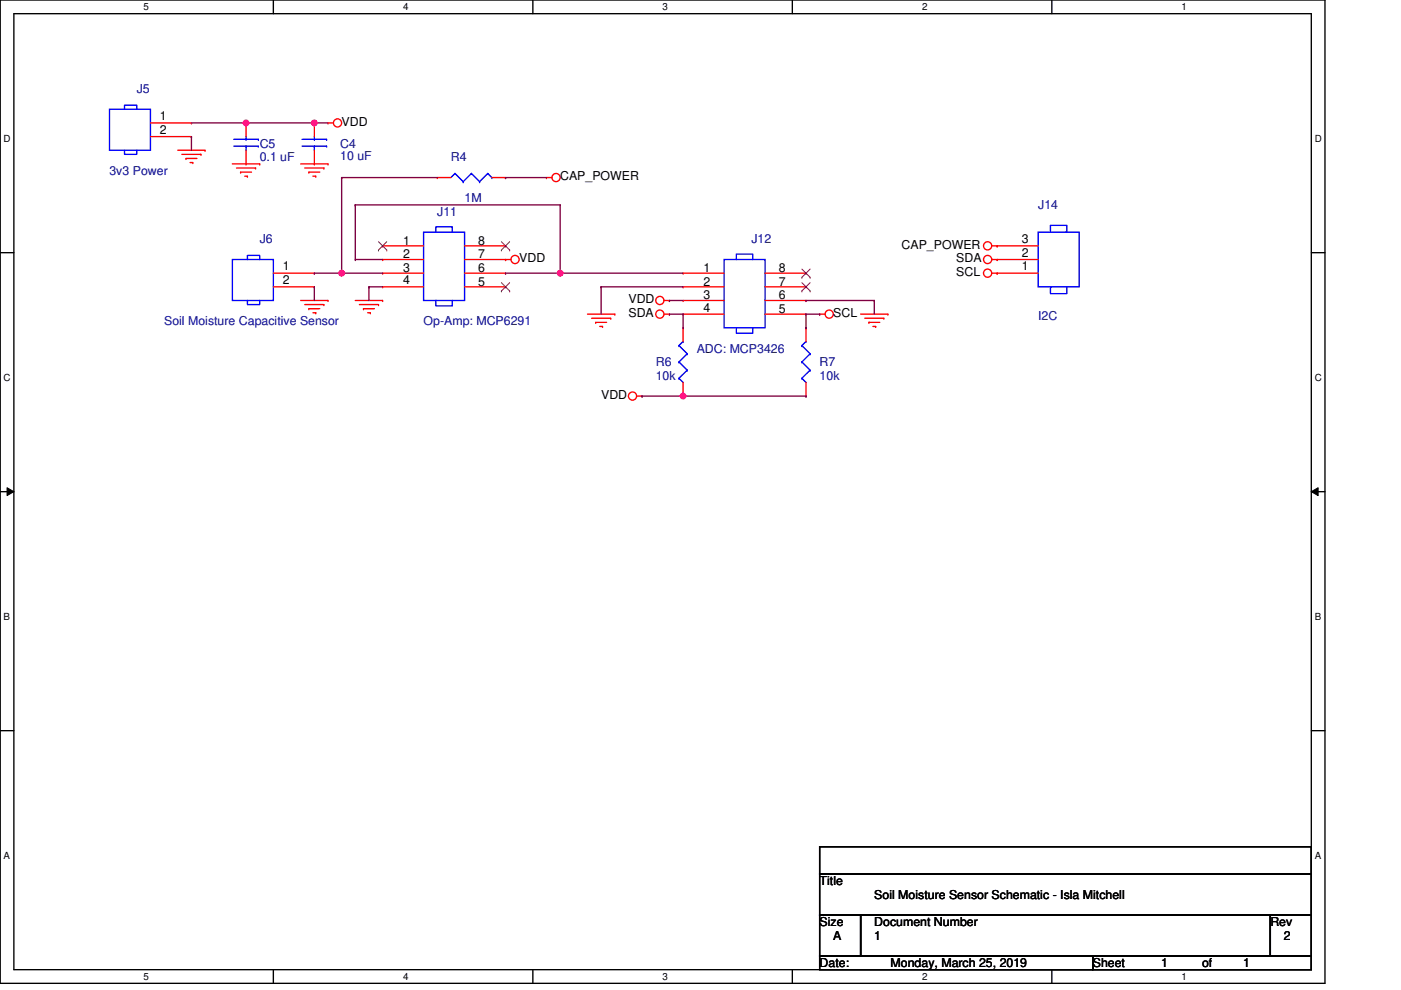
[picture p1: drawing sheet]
<svg xmlns="http://www.w3.org/2000/svg" width="297mm" height="210mm" viewBox="0 0 297 210" stroke-linecap="round" stroke-linejoin="round" font-family="sans-serif">
<path d="M0 0h280.9v208.5h-280.9zM2.9 2.9h275.1v202.7h-275.1z" fill="none" stroke="#000" stroke-width=".29"/>
<g fill="#fff">
<path d="M30.4 .3h1.2v2.3h-1.2z"/>
<path d="M30.4 205.9h1.2v2.3h-1.2z"/>
</g>
<path d="M58 0v2.9M58 205.6v2.9" fill="none" stroke="#000" stroke-width=".29"/>
<g fill="#fff">
<path d="M85.5 .3h1.1v2.3h-1.1z"/>
<path d="M85.5 205.9h1.1v2.3h-1.1z"/>
</g>
<path d="M113 0v2.9M113 205.6v2.9" fill="none" stroke="#000" stroke-width=".29"/>
<g fill="#fff">
<path d="M140.5 .3h1.1v2.3h-1.1z"/>
<path d="M140.5 205.9h1.1v2.3h-1.1z"/>
</g>
<path d="M168 0v2.9M168 205.6v2.9" fill="none" stroke="#000" stroke-width=".29"/>
<g fill="#fff">
<path d="M195.5 .3h1.2v2.3h-1.2z"/>
<path d="M195.5 205.9h1.2v2.3h-1.2z"/>
</g>
<path d="M223 0v2.9M223 205.6v2.9" fill="none" stroke="#000" stroke-width=".29"/>
<g fill="#fff">
<path d="M250.5 .3h1.2v2.3h-1.2z"/>
<path d="M250.5 205.9h1.2v2.3h-1.2z"/>
<path d="M.8 28.2h1.5v2.4h-1.5z"/>
<path d="M278.7 28.2h1.5v2.4h-1.5z"/>
<path d="M.8 78.9h1.5v2.3h-1.5z"/>
<path d="M278.7 78.9h1.5v2.3h-1.5z"/>
</g>
<path d="M0 53.6h2.9M278 53.6h2.9" fill="none" stroke="#000" stroke-width=".29"/>
<g fill="#fff">
<path d="M.8 129.6h1.4v2.3h-1.4z"/>
<path d="M278.7 129.6h1.4v2.3h-1.4z"/>
</g>
<path d="M0 104.2h2.9M278 104.2h2.9" fill="none" stroke="#000" stroke-width=".29"/>
<path d="M1.5 103.4l1.4 .8-1.4 .9zM278 104.2l1.5-.8v1.7z" fill="#000"/>
<path d="M1.5 103.4l1.4 .8-1.4 .9zM278 104.2l1.5-.8v1.7z" fill="none" stroke="#000" stroke-width=".21"/>
<g fill="#fff">
<path d="M.8 180.3h1.4v2.3h-1.4z"/>
<path d="M278.7 180.3h1.4v2.3h-1.4z"/>
</g>
<path d="M0 154.9h2.9M278 154.9h2.9M173.8 179.5h104.2v5.8h-104.2zM173.8 194h8.7v8.7h-8.7zM173.8 185.3h104.2v8.7h-104.2zM182.5 194h86.8v8.7h-86.8zM269.3 194h8.7v8.7h-8.7zM173.8 202.7h57.9v2.9h-57.9zM231.7 202.7h46.3v2.9h-46.3z" fill="none" stroke="#000" stroke-width=".29"/>
<g fill="none" stroke="#f00" stroke-width=".29">
<path d="M31.9 26.1h8.7M31.9 29h8.7M37.7 31.9h5.8M38.6 32.7h4M39.4 33.6h.1M39.4 33.6h2.3M40.3 34.5h.6M40.6 26.1h.1M40.6 29h.1M40.9 34.5h.1M42.6 32.7h.1M43.5 31.9h.1"/>
<path d="M49.3 34.8h5.8M50.1 35.6h4.1M51 36.5h.1M51 36.5h2.3M51.9 37.4h.6M52.2 26.1h.1M52.2 34.8h.1M52.2 26.1v2.9M52.2 31.9v2.9M52.5 37.4h.1M54.2 35.6h.1M55.1 34.8h.1"/>
<path d="M63.7 34.8h5.8M64.6 35.6h4.1M65.5 36.5h.1M65.5 36.5h2.3M66.4 37.4h.5M66.6 26.1h.1M66.6 34.8h.1M66.6 26.1v2.9M66.6 31.9v2.9M66.9 37.4h.1M68.7 35.6h.1M69.5 26.1h.1"/>
<path d="M69.5 34.8h.1M69.5 26.1h1.2M92.7 37.6h.1M92.7 37.6h2.9M104.3 37.6h2.9M107.2 37.6h.1M115.9 37.6h1.1M115.9 37.6h.1M58 57.9h8.6M66.6 57.9h.1M81.1 55h.1M81.1 52.1h.1"/>
<path d="M81.1 57.9h.1M81.1 55h8.7M81.1 52.1h8.7M81.1 57.9h8.7M98.5 55h9.8M98.5 52.1h8.7M98.5 57.9h8.7M107.2 55h.1M107.2 57.9h.1M107.2 52.1h.1M144.8 57.9h.1M144.8 57.9h8.7"/>
<path d="M162.2 57.9h8.7M170.9 57.9h.1M211.4 52.1h.1M211.4 57.9h.1M211.4 55h.1M220.1 55h-9.8M220.1 52.1h-9.8M220.1 57.9h-9.8M58 60.8h8.6M63.7 63.7h5.8M64.6 64.6h4.1M65.5 65.4h.1"/>
<path d="M65.5 65.4h2.3M66.4 66.3h.5M66.6 60.8h.1M66.9 66.3h.1M68.7 64.6h.1M69.5 63.7h.1M75.3 63.7h5.8M76.2 64.6h4.1M77.1 65.4h.1M77.1 65.4h2.3M77.9 66.3h.6M78.5 66.3h.1"/>
<path d="M80.3 64.6h.1M81.1 63.7h.1M81.1 60.8h.1M81.1 60.8h8.7M98.5 60.8h8.7M107.2 60.8h.1M124.6 66.6h5.7M125.4 67.5h4.1M126.3 68.3h2.3M126.3 68.3h.1M127.2 69.2h.5M127.7 69.2h.1"/>
<path d="M129.5 67.5h.1M130.3 66.6h.1M140.8 63.7h1.1M140.8 66.6h1.1M141.9 63.7h.1M141.9 66.6h.1M144.8 60.8h.1M144.8 66.6h.1M144.8 63.7h.1M144.8 69.5h.1M144.8 69.5v2.9M144.8 63.7h8.7"/>
<path d="M144.8 66.6h8.7M144.8 60.8h8.7M162.2 63.7h8.7M162.2 66.6h8.7M162.2 60.8h8.7M170.9 63.7h.1M170.9 66.6h.1M170.9 60.8h.1M170.9 69.5h.1M170.9 69.5v2.9M173.8 66.6h1.1M173.8 66.6h.1"/>
<path d="M182.5 66.6h5.8M183.3 67.5h4.1M184.2 68.3h2.3M184.2 68.3h.1M185.1 69.2h.6M185.7 69.2h.1M187.4 67.5h.1M188.3 66.6h.1M135 84h1.1M136.1 84h.1M144.8 84h.1M144.8 81.1v2.9"/>
<path d="M170.9 84h.1M170.9 81.1v2.9"/>
<circle cx="71.6" cy="26.1" r=".87"/>
<circle cx="117.9" cy="37.6" r=".87"/>
<circle cx="109.2" cy="55" r=".87"/>
<circle cx="209.4" cy="57.9" r=".87"/>
<circle cx="209.4" cy="55" r=".87"/>
<circle cx="209.4" cy="52.1" r=".87"/>
<circle cx="139.9" cy="63.7" r=".87"/>
<circle cx="139.9" cy="66.6" r=".87"/>
<circle cx="175.8" cy="66.6" r=".87"/>
<circle cx="134.1" cy="84" r=".87"/>
</g>
<g fill="none" stroke="#00f" stroke-width=".29">
<path d="M23.2 23.2h8.7v8.7h-8.7zM26.4 23.2v-.9h2.6v.9M26.4 31.9v.8h2.6v-.8M49.6 31h5.2M49.6 29.5h5.2M52.2 29.5h.1M52.2 31h.1M52.2 29v.5M52.2 31v.9M54.8 31h.1M54.8 29.5h.1M64 31h5.2"/>
<path d="M64 29.5h5.2M66.6 29.5h.1M66.6 31h.1M66.6 29v.5M66.6 31v.9M69.2 31h.1M69.2 29.5h.1M96.5 36.8h.1M96.5 36.8l-.9 .8M96.5 36.8l1.7 1.7M98.2 38.5h.1M99.9 36.8h.1"/>
<path d="M99.9 36.8l-1.7 1.7M99.9 36.8l1.8 1.7M101.7 38.5h.1M103.4 36.8l.9 .8M103.4 36.8h.1M103.4 36.8l-1.7 1.7M104.3 37.6h.1M49.3 55h8.7v8.7h-8.7zM52.5 55v-.8h2.6v.8M89.8 49.2h8.7v14.5h-8.7zM92.4 49.2v-1.1h3.5v1.1M153.5 55h8.7v14.5h-8.7z"/>
<path d="M156.1 55v-1.1h3.5v1.1M220.1 49.2h8.7v11.6h-8.7zM222.7 49.2v-1.4h3.5v1.4h-.3M52.5 63.7v.9h2.6v-.9M92.4 63.7v1.2h3.5v-1.2M144 76.7l1.7 1.8M144 73.3l1.7 1.7M144 76.7h.1M144 73.3h.1M144.8 72.4h.1M144.8 72.4l-.8 .9M145.7 78.5h.1"/>
<path d="M145.7 75h.1M145.7 78.5l-1.7 1.7M145.7 75l-1.7 1.7M156.1 69.5v1.2h3.5v-1.2M170 76.7h.1M170 73.3h.1M170 76.7l1.8 1.8M170 73.3l1.8 1.7M170.9 72.4h.1M170.9 72.4l-.9 .9M171.8 78.5h.1M171.8 75h.1"/>
<path d="M171.8 78.5l-1.8 1.7M171.8 75l-1.8 1.7M223 60.8h-.3v1.5h3.5v-1.5M144 80.2l.8 .9M144 80.2h.1M170 80.2l.9 .9M170 80.2h.1"/>
</g>
<g fill="none" stroke="#7f4000" stroke-width=".21">
<path d="M80.2 53h.1M80.3 51.3l1.7 1.7M82 51.3l-1.8 1.7M82 53h.1M106.3 53h.1M106.3 51.3l1.8 1.7M106.3 59.9l1.8 1.8M108.1 51.3l-1.8 1.7M108.1 59.9l-1.8 1.8M108.1 53h.1M170 58.8h.1M170 57l1.8 1.8"/>
<path d="M170 59.9l1.8 1.8M171.8 57l-1.8 1.8M171.8 59.9l-1.8 1.8M171.8 58.8h.1M106.3 61.7h.1M108.1 61.7h.1M170 61.7h.1M171.8 61.7h.1"/>
</g>
<g fill="none" stroke="#7f0040" stroke-width=".29">
<path d="M40.6 29h.1M40.6 26.1h11.6M40.6 29v2.9M52.2 26.1h.1M75.3 55h.1M75.3 43.4h.1M75.3 55h5.8M75.3 43.4v11.6M75.3 43.4h43.5M107.2 57.9h.1M118.8 43.4h.1M118.8 57.9h.1"/>
<path d="M118.8 43.4v14.5M144.8 57.9h-37.6M66.6 60.8h.1M66.6 60.8v2.9"/>
</g>
<circle cx="118.8" cy="57.9" r=".58" fill="#f0f"/>
<circle cx="118.8" cy="57.9" r=".58" fill="none" stroke="#f0f" stroke-width=".29"/>
<path d="M72.4 37.6h.1M72.4 37.6v20.3M72.4 37.6h20.3M66.6 57.9h.1M66.6 57.9h14.5M72.4 57.9h.1M78.2 60.8h.1M78.2 60.8v2.9M78.2 60.8h2.9" fill="none" stroke="#7f0040" stroke-width=".29"/>
<circle cx="72.4" cy="57.9" r=".58" fill="#f0f"/>
<circle cx="72.4" cy="57.9" r=".58" fill="none" stroke="#f0f" stroke-width=".29"/>
<g fill="none" stroke="#7f0040" stroke-width=".29">
<path d="M66.6 26.1h.1M66.6 26.1h2.9M107.2 37.6h.1M107.2 37.6h8.7M127.5 60.8h17.3M127.5 60.8h.1M127.5 60.8v5.8M141.9 63.7h2.9M141.9 66.6h2.9v2.9M141.9 66.6h.1M141.9 63.7h.1M144.8 69.5h.1"/>
<path d="M170.9 63.7h.1M170.9 69.5h.1M170.9 63.7h14.5M173.8 66.6h.1M173.8 66.6h-2.9v2.9M185.4 63.7h.1M185.4 63.7v2.9M136.1 84h.1M136.1 84h34.8M170.9 84h.1"/>
</g>
<circle cx="144.8" cy="84" r=".58" fill="#f0f"/>
<circle cx="144.8" cy="84" r=".58" fill="none" stroke="#f0f" stroke-width=".29"/>
<path d="M52.2 26.1h14.4M66.6 26.1h.1" fill="none" stroke="#7f0040" stroke-width=".29"/>
<circle cx="52.2" cy="26.1" r=".58" fill="#f0f"/>
<circle cx="52.2" cy="26.1" r=".58" fill="none" stroke="#f0f" stroke-width=".29"/>
<circle cx="66.6" cy="26.1" r=".58" fill="#f0f"/>
<circle cx="66.6" cy="26.1" r=".58" fill="none" stroke="#f0f" stroke-width=".29"/>
<circle cx="118.8" cy="57.9" r=".58" fill="#f0f"/>
<circle cx="118.8" cy="57.9" r=".58" fill="none" stroke="#f0f" stroke-width=".29"/>
<circle cx="72.4" cy="57.9" r=".58" fill="#f0f"/>
<circle cx="72.4" cy="57.9" r=".58" fill="none" stroke="#f0f" stroke-width=".29"/>
<circle cx="144.8" cy="84" r=".58" fill="#f0f"/>
<circle cx="144.8" cy="84" r=".58" fill="none" stroke="#f0f" stroke-width=".29"/>
<circle cx="52.2" cy="26.1" r=".58" fill="#f0f"/>
<circle cx="52.2" cy="26.1" r=".58" fill="none" stroke="#f0f" stroke-width=".29"/>
<circle cx="66.6" cy="26.1" r=".58" fill="#f0f"/>
<circle cx="66.6" cy="26.1" r=".58" fill="none" stroke="#f0f" stroke-width=".29"/>
<g font-size="2.6" fill="#00007f">
<text x="29" y="19.7">J5</text>
<text x="55.1" y="31.3">C5</text>
<text x="55.1" y="34.2">0.1 uF</text>
<text x="72.1" y="31.3">C4</text>
<text x="72.1" y="33.9">10 uF</text>
<text x="95.6" y="34.2">R4</text>
<text x="23.2" y="37.1">3v3 Power</text>
<text x="92.7" y="45.8">J11</text>
<text x="98.5" y="42.9">1M</text>
<text x="220.1" y="44.3">J14</text>
<text x="55.1" y="51.6">J6</text>
<text x="159.3" y="51.6">J12</text>
<text x="34.8" y="69">Soil Moisture Capacitive Sensor</text>
<text x="89.8" y="69">Op-Amp: MCP6291</text>
<text x="220.1" y="67.8">I2C</text>
<text x="139" y="77.6">R6</text>
<text x="147.7" y="74.8">ADC: MCP3426</text>
<text x="173.8" y="77.6">R7</text>
<text x="139" y="80.5">10k</text>
<text x="173.8" y="80.5">10k</text>
</g>
<g font-size="2.6">
<text x="33.9" y="25.5">1</text>
<text x="33.9" y="28.4">2</text>
<text x="72.4" y="26.7">VDD</text>
<text x="118.8" y="38.3">CAP_POWER</text>
<text x="85.5" y="51.9">1</text>
<text x="101.4" y="51.9">8</text>
<text x="191.2" y="52.7">CAP_POWER</text>
<text x="216.6" y="51.5">3</text>
<text x="60" y="57.3">1</text>
<text x="85.5" y="54.8">2</text>
<text x="85.5" y="57.7">3</text>
<text x="101.4" y="57.7">6</text>
<text x="101.4" y="54.8">7</text>
<text x="110.1" y="55.6">VDD</text>
<text x="149.2" y="57.7">1</text>
<text x="165.1" y="57.7">8</text>
<text x="202.7" y="58.5">SCL</text>
<text x="202.7" y="55.6">SDA</text>
<text x="216.6" y="57.3">1</text>
<text x="216.6" y="54.4">2</text>
<text x="60" y="60.2">2</text>
<text x="85.5" y="60.3">4</text>
<text x="101.4" y="60.6">5</text>
<text x="133.2" y="64.3">VDD</text>
<text x="149.2" y="60.6">2</text>
<text x="149.2" y="63.5">3</text>
<text x="165.1" y="63.5">6</text>
<text x="165.1" y="60.6">7</text>
<text x="133.2" y="67.2">SDA</text>
<text x="149.2" y="66.1">4</text>
<text x="165.1" y="66.4">5</text>
<text x="176.7" y="67.2">SCL</text>
<text x="127.5" y="84.6">VDD</text>
<text x="173.8" y="187.7">Title</text>
<text x="185.4" y="190.6">Soil Moisture Sensor Schematic - Isla Mitchell</text>
<text x="173.8" y="196.4">Size</text>
<text x="185.4" y="196.4">Document Number</text>
<text x="269.3" y="196.4">Rev</text>
<text x="176.7" y="199.3">A</text>
<text x="185.4" y="199.3">1</text>
<text x="272.2" y="199.3">2</text>
<text x="173.8" y="205.1">Date:</text>
<text x="188.8" y="205.1">Monday, March 25, 2019</text>
<text x="231.7" y="205.1">Sheet</text>
<text x="246.2" y="205.1">1</text>
<text x="254.9" y="205.1">of</text>
<text x="263.5" y="205.1">1</text>
</g>
<g font-size="2.1">
<text x="30.4" y="2.2">5</text>
<text x="85.5" y="2.2">4</text>
<text x="140.5" y="2.2">3</text>
<text x="195.5" y="2.2">2</text>
<text x="250.5" y="2.2">1</text>
<text x=".8" y="30.1">D</text>
<text x="278.7" y="30.1">D</text>
<text x=".8" y="80.8">C</text>
<text x="278.7" y="80.8">C</text>
<text x=".8" y="131.5">B</text>
<text x="278.7" y="131.5">B</text>
<text x=".8" y="182.1">A</text>
<text x="278.7" y="182.1">A</text>
<text x="30.4" y="207.8">5</text>
<text x="85.5" y="207.8">4</text>
<text x="140.5" y="207.8">3</text>
<text x="195.5" y="207.8">2</text>
<text x="250.5" y="207.8">1</text>
</g>
</svg>
